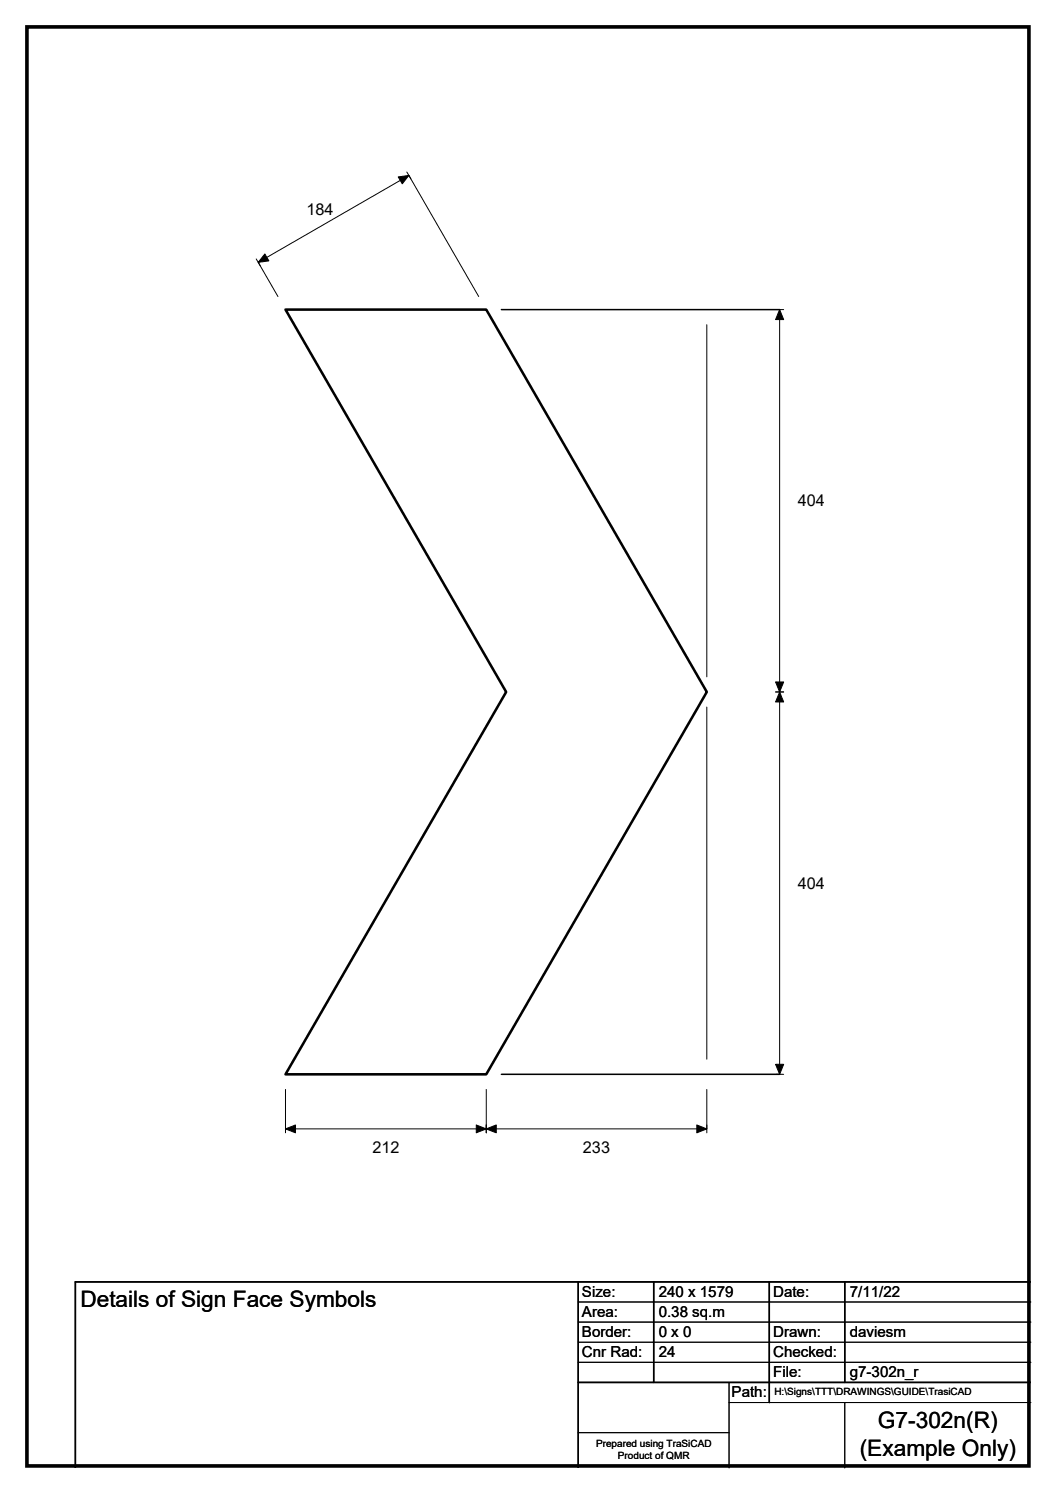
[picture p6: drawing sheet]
<svg xmlns="http://www.w3.org/2000/svg" width="210mm" height="297mm" viewBox="0 0 210 297" stroke-linecap="round" stroke-linejoin="round" font-family="sans-serif">
<path d="M99.7 61.6h55.3M99.7 213.7h55.3M115 255v37M130 255v20M153 255v24M168 255v20M205 255h-190v37M115 275h90" fill="none" stroke="#000" stroke-width=".3"/>
<g fill="none" stroke="#000" stroke-width=".2">
<path d="M80.9 34.2l.8 1.4M50.9 51.5l.9 1.4M55.3 59l-3.9-6.8 29.9-17.3 13.9 24.1M140.5 64.6v70.1M154.2 61.6h1.6M155 61.6v152.1M154.2 137.7h1.6M140.5 140.7v70M56.8 216.7v8.7M96.7 216.7v8.7M140.5 216.7v8.7M154.2 213.7h1.6"/>
<path d="M56.8 224.6h83.7M115 259h90M115 263h90M115 267h90M115 271h90M145 279h60M145 275v17M168 279v13M115 285h30"/>
</g>
<path d="M79.2 35.2l2.1-.3-1.3 1.7zM52.7 50.5l.8 1.4-2.1 .3zM155 61.6l.8 2h-1.6zM154.2 135.7h1.6l-.8 2zM155 137.7l.8 2h-1.6zM154.2 211.8h1.6l-.8 1.9zM56.8 224.6l2-.8v1.6zM94.7 223.8l2 .8-2 .8zM96.7 224.6l2-.8v1.6zM138.6 223.8l1.9 .8-1.9 .8z" fill="#000" stroke="#000" stroke-width=".2"/>
<path d="M56.8 61.6h39.9l43.8 76.1-43.8 76h-39.9l43.8-76z" fill="none" stroke="#000" stroke-width=".51"/>
<path d="M5.4 5.4h199.2v286.3h-199.2z" fill="none" stroke="#000" stroke-width=".72"/>
<g font-size="4.5">
<text x="16" y="260.1">Details of Sign Face Symbols</text>
<text x="174.6" y="284.2">G7-302n(R)</text>
<text x="171" y="289.6">(Example Only)</text>
</g>
<g font-size="3.2">
<text x="60.9" y="42.8">184</text>
<text x="158.6" y="100.7">404</text>
<text x="158.6" y="176.8">404</text>
<text x="74" y="229.3">212</text>
<text x="115.9" y="229.3">233</text>
</g>
<g font-size="3">
<text x="115.7" y="258">Size:</text>
<text x="131" y="258">240 x 1579</text>
<text x="153.7" y="258">Date:</text>
<text x="169" y="258">7/11/22</text>
<text x="115.7" y="262">Area:</text>
<text x="131" y="262">0.38 sq.m</text>
<text x="115.7" y="266">Border:</text>
<text x="115.7" y="270">Cnr Rad:</text>
<text x="131" y="266">0 x 0</text>
<text x="131" y="270">24</text>
<text x="153.7" y="266">Drawn:</text>
<text x="153.7" y="270">Checked:</text>
<text x="169" y="266">daviesm</text>
<text x="153.7" y="274">File:</text>
<text x="169" y="274">g7-302n_r</text>
<text x="145.5" y="278">Path:</text>
</g>
<g font-size="2">
<text x="154" y="277.6">H:\Signs\TTT\DRAWINGS\GUIDE\TrasiCAD</text>
<text x="118.5" y="287.8">Prepared using TraSiCAD</text>
<text x="122.9" y="290.2">Product of QMR</text>
</g>
</svg>
